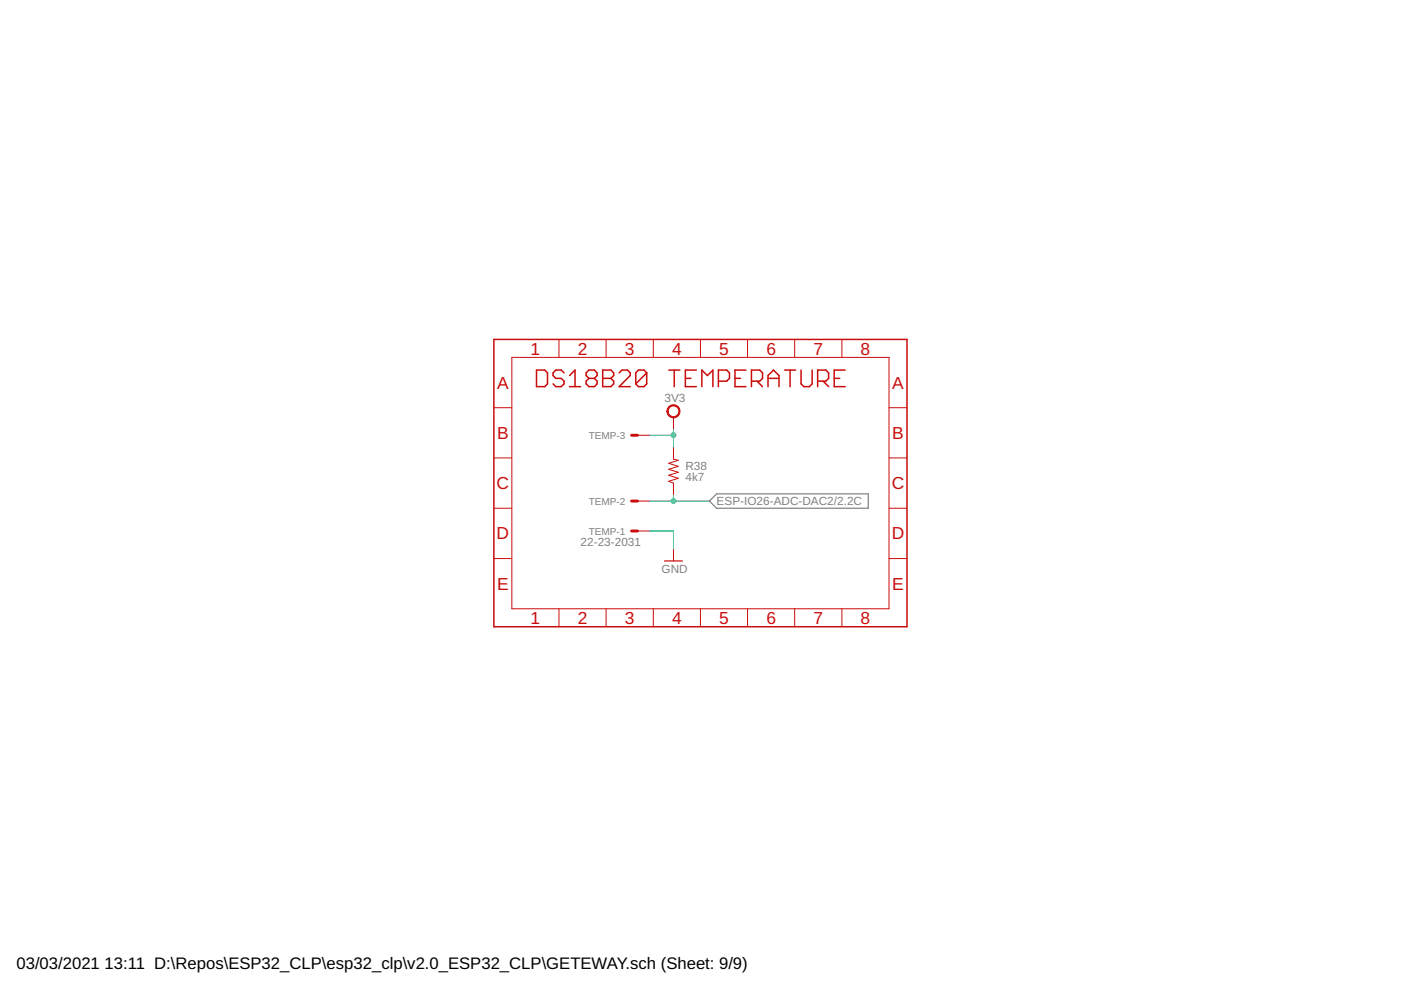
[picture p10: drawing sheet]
<svg xmlns="http://www.w3.org/2000/svg" width="297mm" height="210mm" viewBox="0 0 297 210" stroke-linecap="round" stroke-linejoin="round" font-family="sans-serif">
<path d="M150.4 106.2l1.5-1.5h32.2v3.1h-32.2z" fill="none" stroke="#808080" stroke-width=".25"/>
<g fill="none" stroke="#c90d0c" stroke-width=".32">
<path d="M104.7 72h87.6v60.9h-87.6zM113.7 78.5h1.8l.6 .6v2.3l-.6 .6h-1.8zM119.6 79.1l-.6-.6h-1.2l-.5 .6v.5l.5 .6h1.2l.6 .6v.6l-.6 .6h-1.2l-.5-.6M120.8 79.6l1.1-1.1v3.5M127.8 78.5h1.7l.6 .6v.5l-.6 .6 .6 .6v.6l-.6 .6h-1.7zM131.3 79.1l.6-.6h1.1l.6 .6v.5l-2.3 2.4h2.3M137.1 79.1v2.3l-.6 .6h-1.1l-.6-.6M137.1 79.1l-.6-.6h-1.1l-.6 .6v2.3M137.1 79.1l-2.3 2.3M141.8 78.5h2.3M143 78.5v3.5M147.6 78.5h-2.3v3.5h2.3"/>
<path d="M158.2 78.5h-2.4v3.5h2.4M166.3 78.5h2.4M167.5 78.5v3.5M169.8 78.5v2.9l.6 .6h1.2l.6-.6v-2.9M179.2 78.5h-2.3v3.5h2.3M120.8 82h2.3M124.9 80.2l-.6 .6v.6l.6 .6h1.1l.6-.6v-.6l-.6-.6M124.9 80.2l-.6-.6v-.5l.6-.6h1.1l.6 .6v.5l-.6 .6M124.9 80.2h1.1M127.8 80.2h1.7M145.3 80.2h1.2M148.8 82v-3.5l1.2 1.1 1.2-1.1v3.5"/>
<path d="M152.3 80.8h1.8l.6-.6v-1.1l-.6-.6h-1.8v3.5M155.8 80.2h1.2M159.3 80.8h1.8l.6-.6v-1.1l-.6-.6h-1.8v3.5M160.5 80.8l1.2 1.2M162.8 80.2h2.4M162.8 82v-2.4l1.2-1.1 1.2 1.1v2.4M173.4 80.8h1.7l.6-.6v-1.1l-.6-.6h-1.7v3.5M174.5 80.8l1.2 1.2M176.9 80.2h1.1"/>
</g>
<g fill="none" stroke="#c90d0c" stroke-width=".21">
<path d="M108.5 75.8h80v53.3h-80zM118.5 72v3.8M128.5 72v3.8M138.5 72v3.8M148.5 72v3.8M158.5 72v3.8M168.5 72v3.8M178.5 72v3.8M104.7 86.4h3.8M104.7 97.1h3.8M135.2 92.3h2.5M142.8 94.8v2.5l1 .3-2 .6 2 .7-2 .6 2 .6-2 .7 2 .6-2 .6 1 .4v2.6"/>
<path d="M142.8 88.5v2.5M188.5 86.4h3.8M188.5 97.1h3.8M104.7 107.8h3.8M104.7 118.4h3.8M135.2 112.6h2.5M135.2 106.2h2.5M142.8 116.4v2.5M188.5 107.8h3.8M188.5 118.4h3.8M118.5 129.1v3.8M128.5 129.1v3.8"/>
<path d="M138.5 129.1v3.8M148.5 129.1v3.8M158.5 129.1v3.8M168.5 129.1v3.8M178.5 129.1v3.8"/>
</g>
<path d="M133.9 92.3h1.3M133.9 112.6h1.3M133.9 106.2h1.3" fill="none" stroke="#c90d0c" stroke-width=".61"/>
<path d="M140.9 118.9h3.8" fill="none" stroke="#c90d0c" stroke-width=".25"/>
<path d="M141.8 86.3a1.39 1.39 0 0 1 2.2 .2 1.39 1.39 0 0 1-.8 2.1 1.39 1.39 0 0 1-1.8-1.4h.2a1.15 1.15 0 0 1 1.7-1.1 1.15 1.15 0 0 1 .2 1.9 1.15 1.15 0 0 1-1.8-.5l-.1-.3h-.2z" fill-rule="evenodd" fill="#c90d0c" stroke="#c90d0c" stroke-width=".21"/>
<path d="M137.7 92.3h5.1M142.8 91v3.8M137.7 112.6h5.1v3.8M137.7 106.2h12.7M142.8 105v1.2" fill="none" stroke="#0dab76" stroke-width=".21"/>
<g fill="#0dab76" stroke="#0dab76" stroke-width=".21">
<circle cx="142.8" cy="92.3" r=".51"/>
<circle cx="142.8" cy="106.2" r=".51"/>
</g>
<g font-size="3.7" fill="#c90d0c">
<text x="112.5" y="75.2">1</text>
<text x="122.5" y="75.2">2</text>
<text x="132.5" y="75.2">3</text>
<text x="142.5" y="75.2">4</text>
<text x="152.5" y="75.2">5</text>
<text x="162.5" y="75.2">6</text>
<text x="172.5" y="75.2">7</text>
<text x="182.5" y="75.2">8</text>
<text x="105.4" y="82.4">A</text>
<text x="189.2" y="82.4">A</text>
<text x="105.4" y="93.1">B</text>
<text x="189.2" y="93.1">B</text>
<text x="105.3" y="103.7">C</text>
<text x="189.1" y="103.7">C</text>
<text x="105.3" y="114.4">D</text>
<text x="189.1" y="114.4">D</text>
<text x="105.4" y="125">E</text>
<text x="189.2" y="125">E</text>
<text x="112.5" y="132.3">1</text>
<text x="122.5" y="132.3">2</text>
<text x="132.5" y="132.3">3</text>
<text x="142.5" y="132.3">4</text>
<text x="152.5" y="132.3">5</text>
<text x="162.5" y="132.3">6</text>
<text x="172.5" y="132.3">7</text>
<text x="182.5" y="132.3">8</text>
</g>
<g font-size="3.5">
<text x="3.5" y="205.4">03/03/2021</text>
<text x="22.2" y="205.4">13:11 D:\Repos\ESP32_CLP\esp32_clp\v2.0_ESP32_CLP\GETEWAY.sch (Sheet: 9/9)</text>
</g>
<g font-size="2.5" fill="#808080">
<text x="140.9" y="85.3">3V3</text>
<text x="145.3" y="101.9">4k7</text>
<text x="145.3" y="99.7">R38</text>
<text x="151.9" y="107.1">ESP-IO26-ADC-DAC2/2.2C</text>
<text x="123.1" y="115.8">22-23-2031</text>
<text x="140.3" y="121.5">GND</text>
</g>
<g font-size="2.1" fill="#808080">
<text x="124.8" y="93">TEMP-3</text>
<text x="124.8" y="107">TEMP-2</text>
<text x="124.8" y="113.3">TEMP-1</text>
</g>
</svg>
